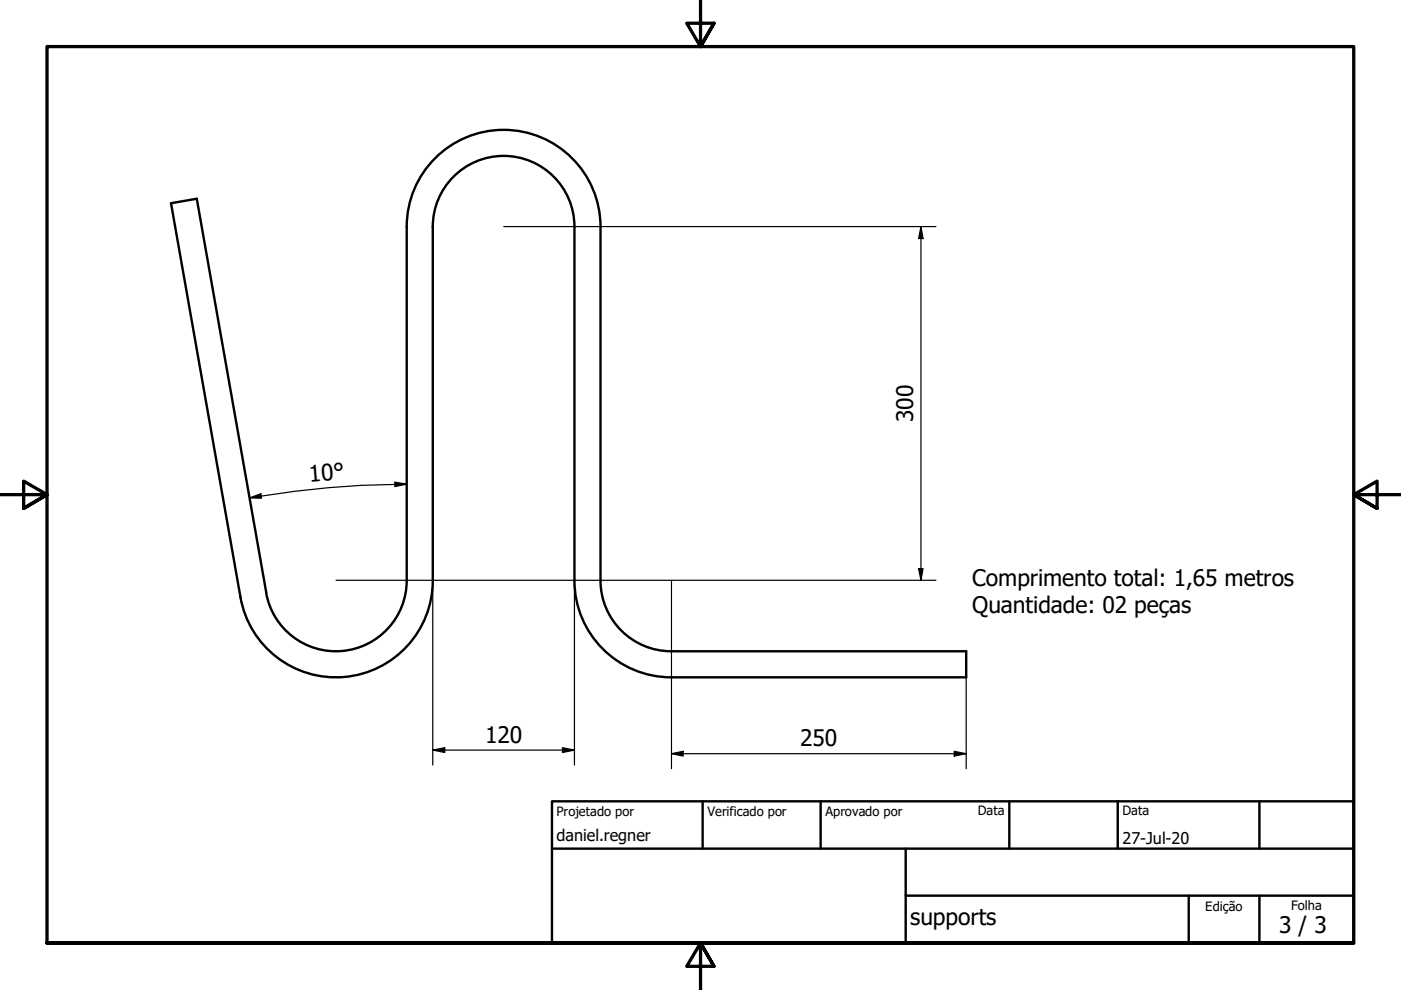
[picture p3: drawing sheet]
<svg xmlns="http://www.w3.org/2000/svg" width="297mm" height="210mm" viewBox="0 0 297 210" stroke-linecap="round" stroke-linejoin="round" font-family="sans-serif">
<path d="M86.2 48.1a20.5 20.5 0 0 1 20.6-20.6 20.5 20.5 0 0 1 20.5 20.6M86.2 48v75M91.8 48.1a15 15 0 0 1 15-15 15 15 0 0 1 15 15M91.8 48v75M121.8 48v75M127.3 48v75M86.2 123.1a15 15 0 0 1-13.7 14.9 15 15 0 0 1-16.1-12.3M91.8 123.1a20.5 20.5 0 0 1-18.8 20.4 20.5 20.5 0 0 1-22-16.9l-14.7-83.5 5.4-1 14.8 83.5M121.8 123.1a20.5 20.5 0 0 0 20.5 20.5M127.3 123.1a15 15 0 0 0 15 15M142.4 138.1h62.5v5.5h-62.5" fill="none" stroke="#000" stroke-width=".51"/>
<!-- layer: Borda (ISO) -->
<path d="M148.5 -.1v10l-2.9-5h5.8l-2.9 5 2.9-5M0 104.9h10l-5-2.9v5.8l5-2.9-5 2.9M297 104.9h-10l5-2.9v5.8l-5-2.9 5 2.9M10 199.9v-190h277v190h-277h277M151.4 204.9l-2.9-5 2.9 5h-5.8l2.9-5v10" fill="none" stroke="#000" stroke-width=".7"/>
<path d="M117 169.9h170v30h-170zM117 179.9h170M149 169.9v10M174 169.9v10M192 179.9v20M214 169.9v10M237 169.9v10M267 169.9v10M192 189.9h95M252 189.9v10M267 189.9v10" fill="none" stroke="#000" stroke-width=".51"/>
<g fill="none" stroke="#000" stroke-width=".25">
<path d="M106.8 48h91.6M195.3 48l.4 2.6h-.9zM195.3 48v75M52.9 105.6l2.4-.9 .1 .9zM83.7 102.2l2.5 .5-2.4 .5zM86.2 102.7a200.7 200.7 0 0 0-33.3 2.9M71.2 123h127.2M91.8 123v39.2M121.8 123v39.2M142.4 123v40M194.8 120.6h.9l-.4 2.4zM91.8 159l2.5-.5v1z"/>
<path d="M91.8 159h30M119.3 158.5l2.5 .5-2.5 .5zM142.4 159.8l2.4-.5v1zM142.4 159.8h62.5M202.3 159.3l2.6 .5-2.6 .5zM204.9 143.6v19.4"/>
</g>
<g fill="#000">
<path d="M195.3 48l.4 2.6h-.9z" fill-rule="evenodd"/>
<path d="M52.9 105.6l2.4-.9 .1 .9z" fill-rule="evenodd"/>
<path d="M83.7 102.2l2.5 .5-2.4 .5z" fill-rule="evenodd"/>
<path d="M194.8 120.6h.9l-.4 2.4z" fill-rule="evenodd"/>
<path d="M91.8 159l2.5-.5v1z" fill-rule="evenodd"/>
<path d="M119.3 158.5l2.5 .5-2.5 .5z" fill-rule="evenodd"/>
<path d="M142.4 159.8l2.4-.5v1z" fill-rule="evenodd"/>
<path d="M202.3 159.3l2.6 .5-2.6 .5z" fill-rule="evenodd"/>
</g>
<g font-size="4.8">
<text x="193.6" y="89.5" transform="rotate(-90 193.6 89.5)">300</text>
<text x="65.6" y="102.1" transform="rotate(-5 65.6 102.1)">10°</text>
<text x="206.1" y="124.2">Comprimento total: 1,65 metros</text>
<text x="206.1" y="129.9">Quantidade: 02 peças</text>
<text x="102.9" y="157.5">120</text>
<text x="169.7" y="158.2">250</text>
<text x="193" y="196.1">supports</text>
<text x="271.2" y="197.8">3 / 3</text>
</g>
<g font-size="3.4">
<text x="118" y="178.2">daniel.regner</text>
<text x="238" y="178.9">27-Jul-20</text>
</g>
<g font-size="2.7">
<text x="118" y="173">Projetado por</text>
<text x="150" y="173">Verificado por</text>
<text x="175" y="173">Aprovado por</text>
<text x="207.3" y="172.9">Data</text>
<text x="238" y="172.9">Data</text>
<text x="255.5" y="193.1">Edição</text>
<text x="273.7" y="193">Folha</text>
</g>
</svg>
